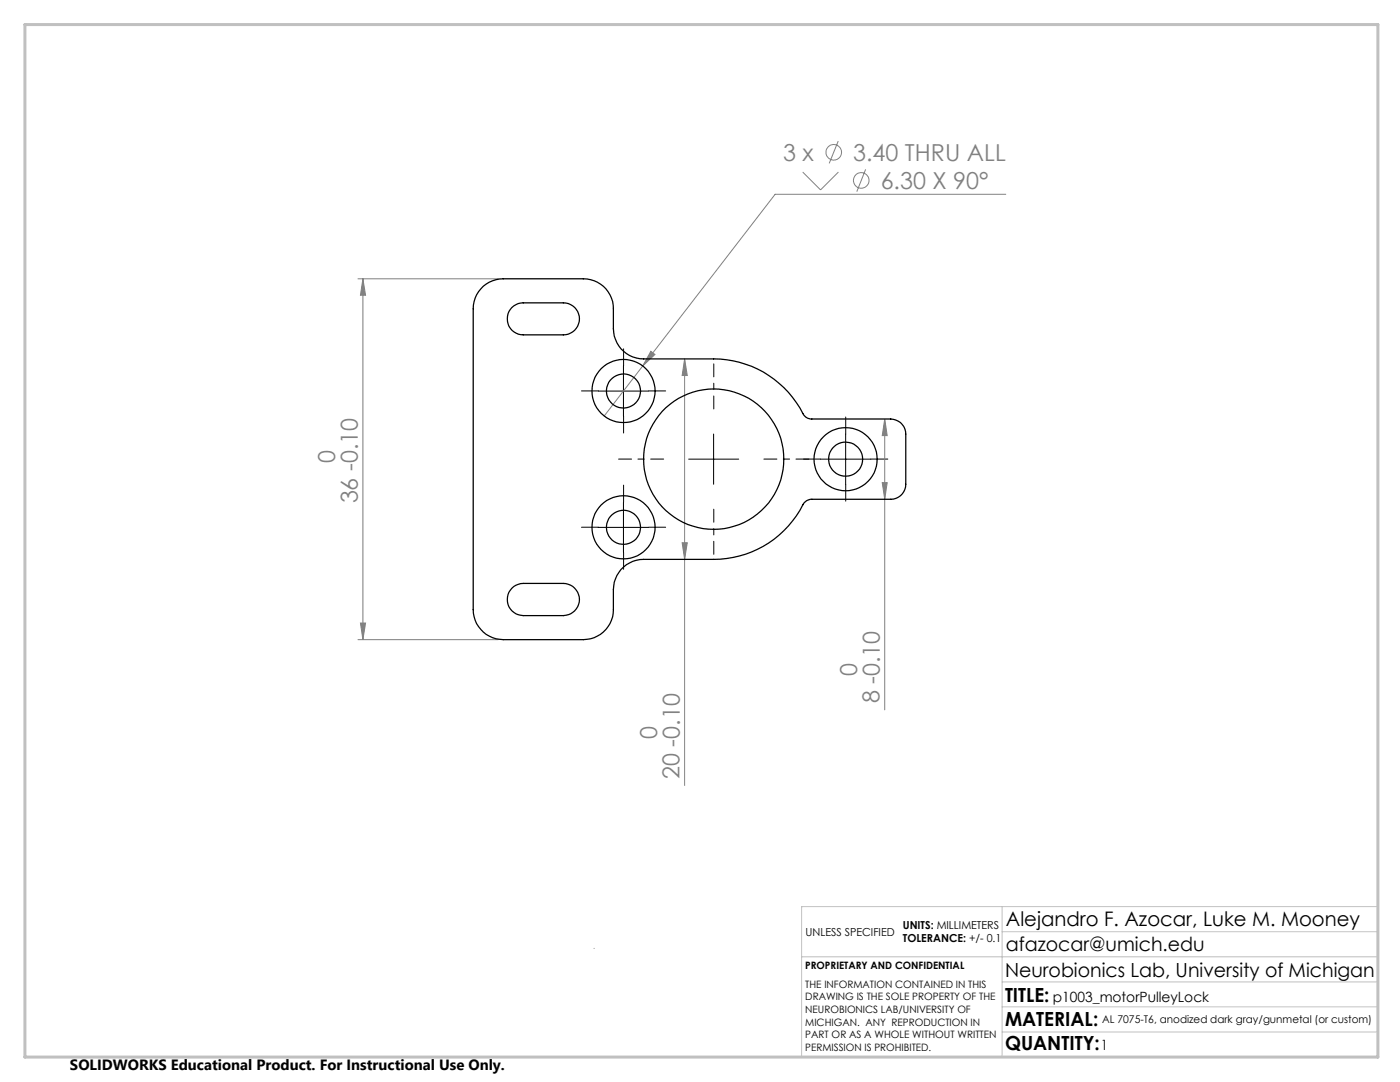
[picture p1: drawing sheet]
<svg xmlns="http://www.w3.org/2000/svg" width="279mm" height="216mm" viewBox="0 0 279 216" stroke-linecap="round" stroke-linejoin="round" font-family="sans-serif">
<g fill="none" stroke="#808080" stroke-width=".2">
<path d="M160.2 34.3l3.6 3.6 3.5-3.6M167.3 28.2l-1.8 4.4M172.8 33.8l-1.8 4.4M200.7 38.8h-46l-26.4 34.2M71.4 55.6h28M72.4 55.6v72M72.4 55.6l.6 3.3h-1.1zM128.3 73l-7.7 10M129.9 70.1l.8 .6-2.4 2.3zM136.6 71.6v85.1M136.6 71.6l.6 3.3h-1.1zM176.1 96.3h1l-.5 3.3z"/>
<path d="M176.6 83.6v58M176.6 83.6l.5 3.3h-1zM136.1 108.3h1.1l-.6 3.3zM71.4 127.6h28M71.9 124.3h1.1l-.6 3.3z"/>
<circle cx="166.4" cy="30.4" r="1.56"/>
<circle cx="171.9" cy="36" r="1.56"/>
</g>
<path d="M132.4 91.6h-9M142.4 81.6v-9M152.4 91.6h9M142.4 101.6v9" fill="none" stroke="#000" stroke-width=".2" stroke-dasharray="15.2 1.3 1.3 1.3" stroke-dashoffset="12.6"/>
<path d="M119.4 78h-3.4M124.4 73v-3.4M129.4 78h3.4M124.4 83v3.4M163.8 91.6h-3.4M168.8 86.6v-3.4M168.8 96.6v3.4M173.8 91.6h3.4M119.4 105.2h-3.4M124.4 100.2v-3.4M124.4 110.2v3.4M129.4 105.2h3.4" fill="none" stroke="#000" stroke-width=".2" stroke-dasharray="15.2 1.3 1.3 1.3"/>
<path d="M119.4 78h10M124.4 73v10M137.4 91.6h10M142.4 86.6v10M163.8 91.6h10M168.8 86.6v10M119.4 105.2h10M124.4 100.2v10" fill="none" stroke="#000" stroke-width=".2"/>
<path d="M118.6 189.2v.1M160 190.9h115M200 185.9h75M200 180.9v30M200 195.9h75M275 180.9h-115v30M200 205.9h75M200 200.9h75" fill="none" stroke="#c0c0c0" stroke-width=".2"/>
<path d="M5 4.9h270v206h-270z" fill="none" stroke="#c0c0c0" stroke-width=".6"/>
<g fill="#808080">
<path d="M129.9 70.1l.8 .6-2.4 2.3z"/>
<path d="M72.4 55.6l.6 3.3h-1.1zM71.9 124.3h1.1l-.6 3.3zM136.6 71.6l.6 3.3h-1.1zM136.1 108.3h1.1l-.6 3.3zM176.6 83.6l.5 3.3h-1zM176.1 96.3h1l-.5 3.3z"/>
</g>
<g fill="none" stroke="#000" stroke-width=".25">
<path d="M96.4 57.1a6.2 6.2 0 0 1 4-1.5h16a5.9 5.9 0 0 1 6 6v4a6 6 0 0 0 6 6h14a20.4 20.4 0 0 1 18.1 11.4l.7 .5 .5 .1h16.1a2.99 2.99 0 0 1 3 3v10a2.99 2.99 0 0 1-3 3h-15.8a1.95 1.95 0 0 0-1.8 1.1 19.9 19.9 0 0 1-17.8 10.9h-14a6.1 6.1 0 0 0-6 6v4a6 6 0 0 1-6 6h-16a6 6 0 0 1-6-6v-60a6 6 0 0 1 2-4.5zM102.2 61.3l.4-.3a2.96 2.96 0 0 1 1.8-.6h8a3.2 3.2 0 0 1 3.2 3.2 3.2 3.2 0 0 1-3.2 3.2h-8a3.2 3.2 0 0 1-2.9-2 3.2 3.2 0 0 1 .7-3.5zM102.2 117.4a3.2 3.2 0 0 1 2.2-1h8a3.2 3.2 0 0 1 3.2 3.2 3.2 3.2 0 0 1-3.2 3.2h-8a3.2 3.2 0 0 1-2.9-1.9 3.2 3.2 0 0 1 .7-3.5z"/>
<circle cx="124.4" cy="78" r="6.3"/>
<circle cx="124.4" cy="78" r="3.4"/>
<circle cx="142.4" cy="91.6" r="14"/>
<circle cx="168.8" cy="91.6" r="3.4"/>
<circle cx="168.8" cy="91.6" r="6.3"/>
<circle cx="124.4" cy="105.2" r="6.3"/>
<circle cx="124.4" cy="105.2" r="3.4"/>
</g>
<g font-size="4.7" fill="#808080">
<text x="156.3" y="32.1">3 x</text>
<text x="170.3" y="32.1">3.40 THRU ALL</text>
<text x="175.8" y="37.7">6.30 X 90°</text>
<text x="66.9" y="92.4" transform="rotate(-90 66.9 92.4)">0</text>
<text x="71.4" y="100.5" transform="rotate(-90 71.4 100.5)">36 -0.10</text>
<text x="171.1" y="134.9" transform="rotate(-90 171.1 134.9)">0</text>
<text x="175.5" y="140.4" transform="rotate(-90 175.5 140.4)">8 -0.10</text>
<text x="131.1" y="147.4" transform="rotate(-90 131.1 147.4)">0</text>
<text x="135.6" y="155.4" transform="rotate(-90 135.6 155.4)">20 -0.10</text>
</g>
<text font-size="4" x="200.7" y="184.9">Alejandro F. Azocar, Luke M. Mooney</text>
<g font-size="3.9">
<text x="200.7" y="189.8">afazocar@umich.edu</text>
<text x="200.6" y="194.9">Neurobionics Lab, University of Michigan</text>
<text x="200.6" y="199.8">TITLE:</text>
<text x="200.6" y="209.5">QUANTITY:</text>
<text x="200.6" y="204.6">MATERIAL:</text>
</g>
<text font-size="3" x="14" y="213.5">SOLIDWORKS Educational Product. For Instructional Use Only.</text>
<g font-size="2.8">
<text x="210.1" y="199.8">p1003_motorPulleyLock</text>
<text x="219.7" y="209.5">1</text>
</g>
<g font-size="2.2">
<text x="180.2" y="185.3">UNITS: MILLIMETERS</text>
<text x="160.8" y="186.8">UNLESS SPECIFIED</text>
<text x="180.2" y="188">TOLERANCE: +/- 0.1</text>
</g>
<text font-size="2.1" x="220" y="204.1">AL 7075-T6, anodized dark gray/gunmetal (or custom)</text>
<g font-size="2">
<text x="160.7" y="193.4">PROPRIETARY AND CONFIDENTIAL</text>
<text x="160.7" y="197.1">THE INFORMATION CONTAINED IN THIS</text>
<text x="160.7" y="199.6">DRAWING IS THE SOLE PROPERTY OF THE</text>
<text x="160.7" y="202.1">NEUROBIONICS LAB/UNIVERSITY OF</text>
<text x="160.7" y="204.6">MICHIGAN. ANY REPRODUCTION IN</text>
<text x="160.7" y="207.2">PART OR AS A WHOLE WITHOUT WRITTEN</text>
<text x="160.7" y="209.7">PERMISSION IS PROHIBITED.</text>
</g>
</svg>
